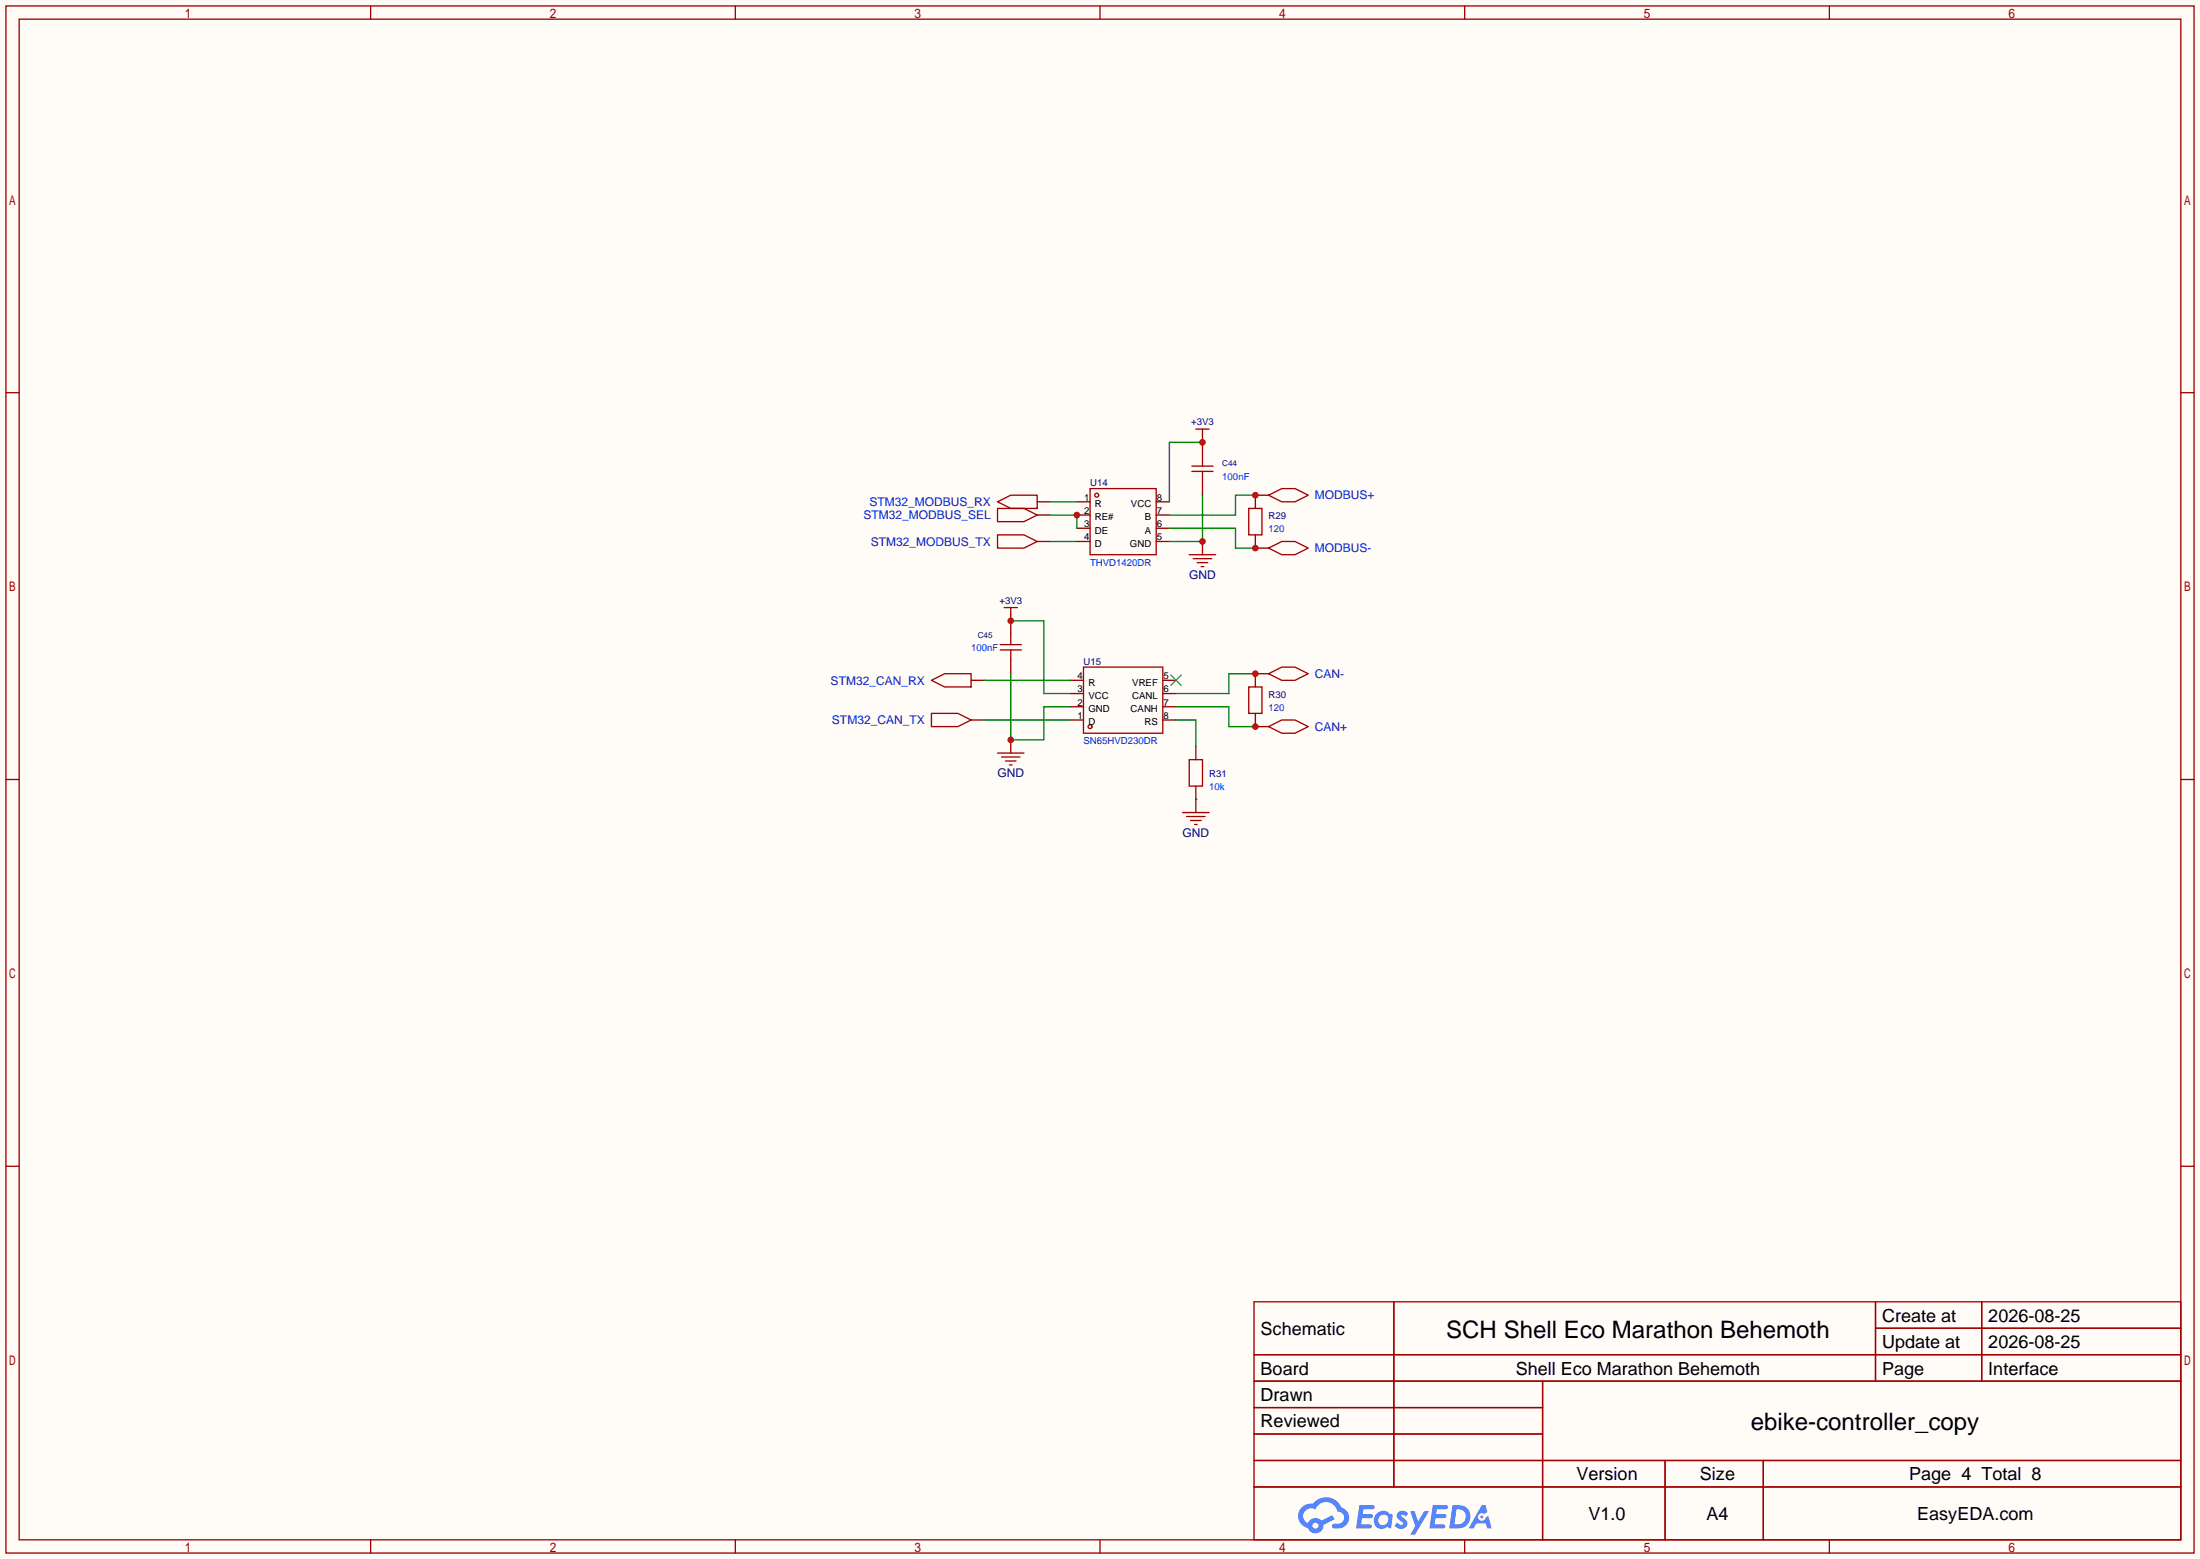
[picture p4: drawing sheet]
<svg xmlns="http://www.w3.org/2000/svg" width="423mm" height="299mm" viewBox="0 0 423 299" stroke-linecap="round" stroke-linejoin="round" font-family="sans-serif">
<path d="M0 0h422.7v299.5h-422.7z" fill="#fffcf7"/>
<g fill="none" stroke="#a10000" stroke-width=".25">
<path d="M1.1 1.1h420.4v297.2h-420.4zM3.7 3.7h415.3v292.1h-415.3zM71.2 1.1v2.6M141.3 1.1v2.6M211.3 1.1v2.6M281.4 1.1v2.6M351.5 1.1v2.6M1.1 75.4h2.6M419 75.4h2.5M1.1 149.7h2.6M419 149.7h2.5M1.1 224h2.6"/>
<path d="M419 224h2.5M240.9 250.1h178.1v45.7h-178.1zM267.8 250.1v35.5M360.3 250.1v15.2M360.3 255.1h58.7M380.7 250.1v15.2M240.9 260.2h178.1M240.9 265.3h178.1M240.9 270.4h55.5M240.9 275.5h55.5M296.4 265.3v30.5M71.2 295.8v2.5"/>
<path d="M141.3 295.8v2.5M211.3 295.8v2.5M240.9 280.5h178.1M240.9 285.6h178.1M281.4 295.8v2.5M319.9 280.5v15.3M338.8 280.5v15.3M351.5 295.8v2.5"/>
</g>
<g fill="#5487ff">
<path d="M268.7 290.5a1.3 1.3 0 0 1 1.8 .2l-.4 .7a.54 .54 0 0 0-.9-.3l.1 .2a1.58 1.58 0 0 1 1.1 1.6 1.43 1.43 0 0 1-2.5 .2l.5-.6a.64 .64 0 0 0 .5 .4 .64 .64 0 0 0 .7-.2l-.2-.3a1.35 1.35 0 0 1-.9-1.8z"/>
<path d="M270.9 290.3h.9l.6 1.9 1.2-1.9h.9l-2.7 4.5h-.9l1-1.7z"/>
<path d="M261.2 289.1h1.6a1.31 1.31 0 0 1 1.2 .2 .4 .4 0 0 1-.3 .6h-1.8l-.1 .9h1.6a.4 .4 0 0 1 .4 .5 .4 .4 0 0 1-.4 .3h-1.7l-.2 1.2h.8a1.23 1.23 0 0 1 1.2 .2 .39 .39 0 0 1-.3 .6h-2.7z"/>
<path d="M275.3 289.1h1.6a1.32 1.32 0 0 1 1.2 .2 .39 .39 0 0 1-.3 .6h-1.8l-.1 .9h1.6a.4 .4 0 0 1 .4 .5 .4 .4 0 0 1-.4 .3h-1.7l-.2 1.2h.8a1.23 1.23 0 0 1 1.2 .2 .39 .39 0 0 1-.3 .6h-2.7z"/>
<path d="M284.7 289.1h.7l.3 1.4-.6 .3a.75 .75 0 0 0-1.1 .3 .75 .75 0 0 0 .5 1.1 .75 .75 0 0 0 .9-.7l.5-.3 .7 2.4h-.9l-.2-1h-1.9l-.5 1h-.9z"/>
<path d="M279.1 289.1l-.7 4.5h1.5a2.27 2.27 0 0 0 2.6-2.3 2.27 2.27 0 0 0-2.7-2.2zM279.8 289.9a1.5 1.5 0 0 1 1.8 1.5 1.5 1.5 0 0 1-1.9 1.4h-.3z"/>
<path d="M264.5 290.7a1.6 1.6 0 0 0-.4 2.2 1.6 1.6 0 0 0 2.2 .5l.2-.2 .8 .4 .3-2.5-.2-.3h-.5a1.58 1.58 0 0 0-2.4-.1zM265.1 291.3a.99 .99 0 0 1 1.6 .3 .99 .99 0 0 1-.9 1.3 .94 .94 0 0 1-1-.5 .94 .94 0 0 1 .3-1.1z"/>
<path d="M250.1 289.5a2.37 2.37 0 0 0 1.2 4 1.54 1.54 0 0 0 1.7 1 1.54 1.54 0 0 0 1.3-1.6l2.1-1.1-.5-.8-2 1.1a1.57 1.57 0 0 0-2.6 .5 1.5 1.5 0 0 1-.8-2.1 1.5 1.5 0 0 1 2.2-.5 2.23 2.23 0 0 1 2.3-1.5 2.23 2.23 0 0 1 2 1.9 1.16 1.16 0 0 1 1.2 1 1.16 1.16 0 0 1-1.1 1.3h-.6a.47 .47 0 0 0-.6 .4 .47 .47 0 0 0 .4 .5 2.19 2.19 0 0 0 2.4-.8 2.19 2.19 0 0 0 .1-2.5l-1.1-.8a3.2 3.2 0 0 0-5.5-.7l-1.1 .1zM252.1 293.1a.6 .6 0 0 1 1.2 0 .6 .6 0 0 1-1.2 0z"/>
<circle cx="284.7" cy="291.4" r=".28"/>
</g>
<g fill="none" stroke="#870000" stroke-width=".25">
<path d="M199.3 98.9h2.5M199.3 96.4h2.5M206.9 98.9h2.5M206.9 96.4h2.5M222.1 98.9h2.6M222.1 96.4h2.6M231 83.7v3.8M231 92.6v2.5M243.7 95.1h-2.5v2.6M194.2 118v3.8M199.3 104h2.5M206.9 104h2.5"/>
<path d="M206.9 101.5h2.5M222.1 104h2.6M222.1 101.5h2.6M231 104v2.6M241.2 102.7v2.6h2.5M186.6 138.3h2.5M186.6 130.7h2.5M194.2 126.9v2.5M205.6 138.3h2.6M205.6 130.7h2.6M205.6 135.8h2.6M205.6 133.2h2.6"/>
<path d="M223.4 138.3h2.5M223.4 130.7h2.5M223.4 135.8h2.5M223.4 133.2h2.5M241.2 137v2.6h2.5M243.7 129.4h-2.5v2.6M194.2 142.1v2.6M229.7 153.5v2.6"/>
</g>
<g fill="none" stroke="#a10000" stroke-width=".25">
<path d="M191.6 97.7h5.1l2.6 1.2-2.6 1.3h-5.1zM191.6 96.4l2.6-1.3h5.1v2.6h-5.1zM209.4 93.9h12.7v12.7h-12.7zM229 89.5h4M229 90.6h4M229.7 82.4h2.6M231 82.4v1.3M231 87.5v2M231 90.6v2M239.9 97.7h2.5v5h-2.5zM243.7 95.1l2.6-1.2h2.5l2.5 1.2-2.5 1.3h-2.5zM191.6 102.7h5.1l2.6 1.3-2.6 1.3h-5.1z"/>
<path d="M192.9 116.7h2.6M194.2 116.7v1.3M228.5 106.6h5.1M229.2 107.3h3.6M230 108.1h2M230.8 108.8h.5M243.7 105.3l2.6-1.3h2.5l2.5 1.3-2.5 1.3h-2.5zM178.9 137h5.1l2.6 1.3-2.6 1.3h-5.1zM178.9 130.7l2.6-1.3h5.1v2.6h-5.1zM192.2 124.8h4M192.2 123.8h4M194.2 121.8v2"/>
<path d="M194.2 124.8v2.1M208.2 128.1h15.2v12.7h-15.2zM239.9 132h2.5v5h-2.5zM243.7 129.4l2.6-1.3h2.5l2.5 1.3-2.5 1.3h-2.5zM243.7 139.6l2.6-1.3h2.5l2.5 1.3-2.5 1.2h-2.5zM191.6 144.7h5.1M192.4 145.4h3.6M193.2 146.2h2M193.9 146.9h.5M227.2 156.1h5.1M228 156.8h3.5M228.7 157.6h2.1"/>
<path d="M229.5 158.4h.5"/>
<circle cx="210.7" cy="95.1" r=".38"/>
<circle cx="209.4" cy="139.6" r=".38"/>
</g>
<path d="M224.9 129.7l2 2M226.9 129.7l-2 2" fill="none" stroke="#3c3" stroke-width=".25"/>
<path d="M231 95.1v8.9h-6.3" fill="none" stroke="#008700" stroke-width=".25"/>
<circle cx="231" cy="104" r=".63" fill="#c00"/>
<path d="M224.7 101.5h12.7v3.8h3.8" fill="none" stroke="#008700" stroke-width=".25"/>
<circle cx="241.2" cy="105.3" r=".63" fill="#c00"/>
<path d="M241.2 95.1h-3.8v3.8h-12.7" fill="none" stroke="#008700" stroke-width=".25"/>
<circle cx="241.2" cy="95.1" r=".63" fill="#c00"/>
<path d="M231 85h-6.3v11.4" fill="none" stroke="#008700" stroke-width=".25"/>
<circle cx="231" cy="85" r=".63" fill="#c00"/>
<path d="M241.2 129.4h-5.1v3.8h-10.2" fill="none" stroke="#008700" stroke-width=".25"/>
<circle cx="241.2" cy="129.4" r=".63" fill="#c00"/>
<path d="M225.9 135.8h10.2v3.8h5.1" fill="none" stroke="#008700" stroke-width=".25"/>
<circle cx="241.2" cy="139.6" r=".63" fill="#c00"/>
<path d="M194.2 119.3h6.3v13.9h5.1" fill="none" stroke="#008700" stroke-width=".25"/>
<circle cx="194.2" cy="119.3" r=".63" fill="#c00"/>
<path d="M194.2 129.4v12.7h6.3v-6.3h5.1" fill="none" stroke="#008700" stroke-width=".25"/>
<circle cx="194.2" cy="142.1" r=".63" fill="#c00"/>
<path d="M201.8 98.9h5.1v2.6M201.8 104h5.1M189.1 130.7h16.5M189.1 138.3h16.5" fill="none" stroke="#008700" stroke-width=".25"/>
<circle cx="206.9" cy="98.9" r=".63" fill="#c00"/>
<path d="M201.8 96.4h5.1M225.9 138.3h3.8v5.1M229.7 153.5h.1" fill="none" stroke="#008700" stroke-width=".25"/>
<path d="M228.5 145.9h2.5v5.1h-2.5z" fill="none" stroke="#a10000" stroke-width=".25"/>
<path d="M229.7 143.4v2.5M229.7 151v2.5" fill="none" stroke="#870000" stroke-width=".25"/>
<g font-size="4.6">
<text x="277.9" y="257">SCH Shell Eco Marathon Behemoth</text>
<text x="336.4" y="274.8">ebike-controller_copy</text>
</g>
<g font-size="3.5">
<text x="242.2" y="256.4">Schematic</text>
<text x="361.6" y="253.9">Create at</text>
<text x="382" y="253.9">2026-08-25</text>
<text x="361.6" y="259">Update at</text>
<text x="382" y="259">2026-08-25</text>
<text x="242.2" y="264">Board</text>
<text x="242.2" y="269.1">Drawn</text>
<text x="291.2" y="264">Shell Eco Marathon Behemoth</text>
<text x="361.6" y="264">Page</text>
<text x="382" y="264">Interface</text>
<text x="242.2" y="274.2">Reviewed</text>
<text x="302.9" y="284.4">Version</text>
<text x="326.6" y="284.4">Size</text>
<text x="366.8" y="284.4">Page 4 Total 8</text>
<text x="305.2" y="292">V1.0</text>
<text x="327.8" y="292">A4</text>
<text x="368.3" y="292">EasyEDA.com</text>
</g>
<g font-size="2.3" fill="#00f">
<text x="252.6" y="95.9">MODBUS+</text>
<text x="165.9" y="99.7">STM32_MODBUS_SEL</text>
<text x="167" y="97.2">STM32_MODBUS_RX</text>
<text x="167.3" y="104.8">STM32_MODBUS_TX</text>
<text x="252.6" y="106.1">MODBUS-</text>
<text x="159.6" y="131.5">STM32_CAN_RX</text>
<text x="252.6" y="130.2">CAN-</text>
<text x="159.8" y="139.1">STM32_CAN_TX</text>
<text x="252.6" y="140.4">CAN+</text>
</g>
<g font-size="2.3" fill="#000080">
<text x="228.4" y="111.2">GND</text>
<text x="191.6" y="149.3">GND</text>
<text x="227.2" y="160.7">GND</text>
</g>
<g font-size="1.8" fill="#000080">
<text x="228.8" y="81.7">+3V3</text>
<text x="209.4" y="93.4">U14</text>
<text x="243.7" y="99.7">R29</text>
<text x="192" y="116">+3V3</text>
<text x="208.2" y="127.7">U15</text>
<text x="243.7" y="134">R30</text>
<text x="232.3" y="149.3">R31</text>
</g>
<g font-size="1.8" fill="#00f">
<text x="234.8" y="92.1">100nF</text>
<text x="243.7" y="102.3">120</text>
<text x="209.4" y="108.6">THVD1420DR</text>
<text x="186.6" y="125.1">100nF</text>
<text x="243.7" y="136.6">120</text>
<text x="208.2" y="142.9">SN65HVD230DR</text>
<text x="232.3" y="151.8">10k</text>
</g>
<g font-size="1.8">
<text x="208.3" y="96.2">1</text>
<text x="208.3" y="98.7">2</text>
<text x="208.3" y="101.2">3</text>
<text x="210.4" y="97.4">R</text>
<text x="210.4" y="100">RE#</text>
<text x="217.3" y="97.4">VCC</text>
<text x="219.9" y="100">B</text>
<text x="222.2" y="101.2">6</text>
<text x="222.2" y="98.7">7</text>
<text x="222.2" y="96.2">8</text>
<text x="208.3" y="103.8">4</text>
<text x="210.4" y="102.5">DE</text>
<text x="210.4" y="105.1">D</text>
<text x="217.1" y="105.1">GND</text>
<text x="219.9" y="102.5">A</text>
<text x="222.2" y="103.8">5</text>
<text x="207" y="130.5">4</text>
<text x="209.1" y="131.7">R</text>
<text x="217.5" y="131.7">VREF</text>
<text x="223.5" y="130.5">5</text>
<text x="207" y="135.5">2</text>
<text x="207" y="133">3</text>
<text x="209.1" y="136.8">GND</text>
<text x="209.1" y="134.3">VCC</text>
<text x="217.2" y="136.8">CANH</text>
<text x="217.5" y="134.3">CANL</text>
<text x="223.5" y="133">6</text>
<text x="223.5" y="135.5">7</text>
<text x="207" y="138.1">1</text>
<text x="209.1" y="139.3">D</text>
<text x="219.9" y="139.3">RS</text>
<text x="223.5" y="138.1">8</text>
</g>
<g font-size="1.6" fill="#000080">
<text x="234.8" y="89.6">C44</text>
<text x="187.8" y="122.6">C45</text>
</g>
</svg>
